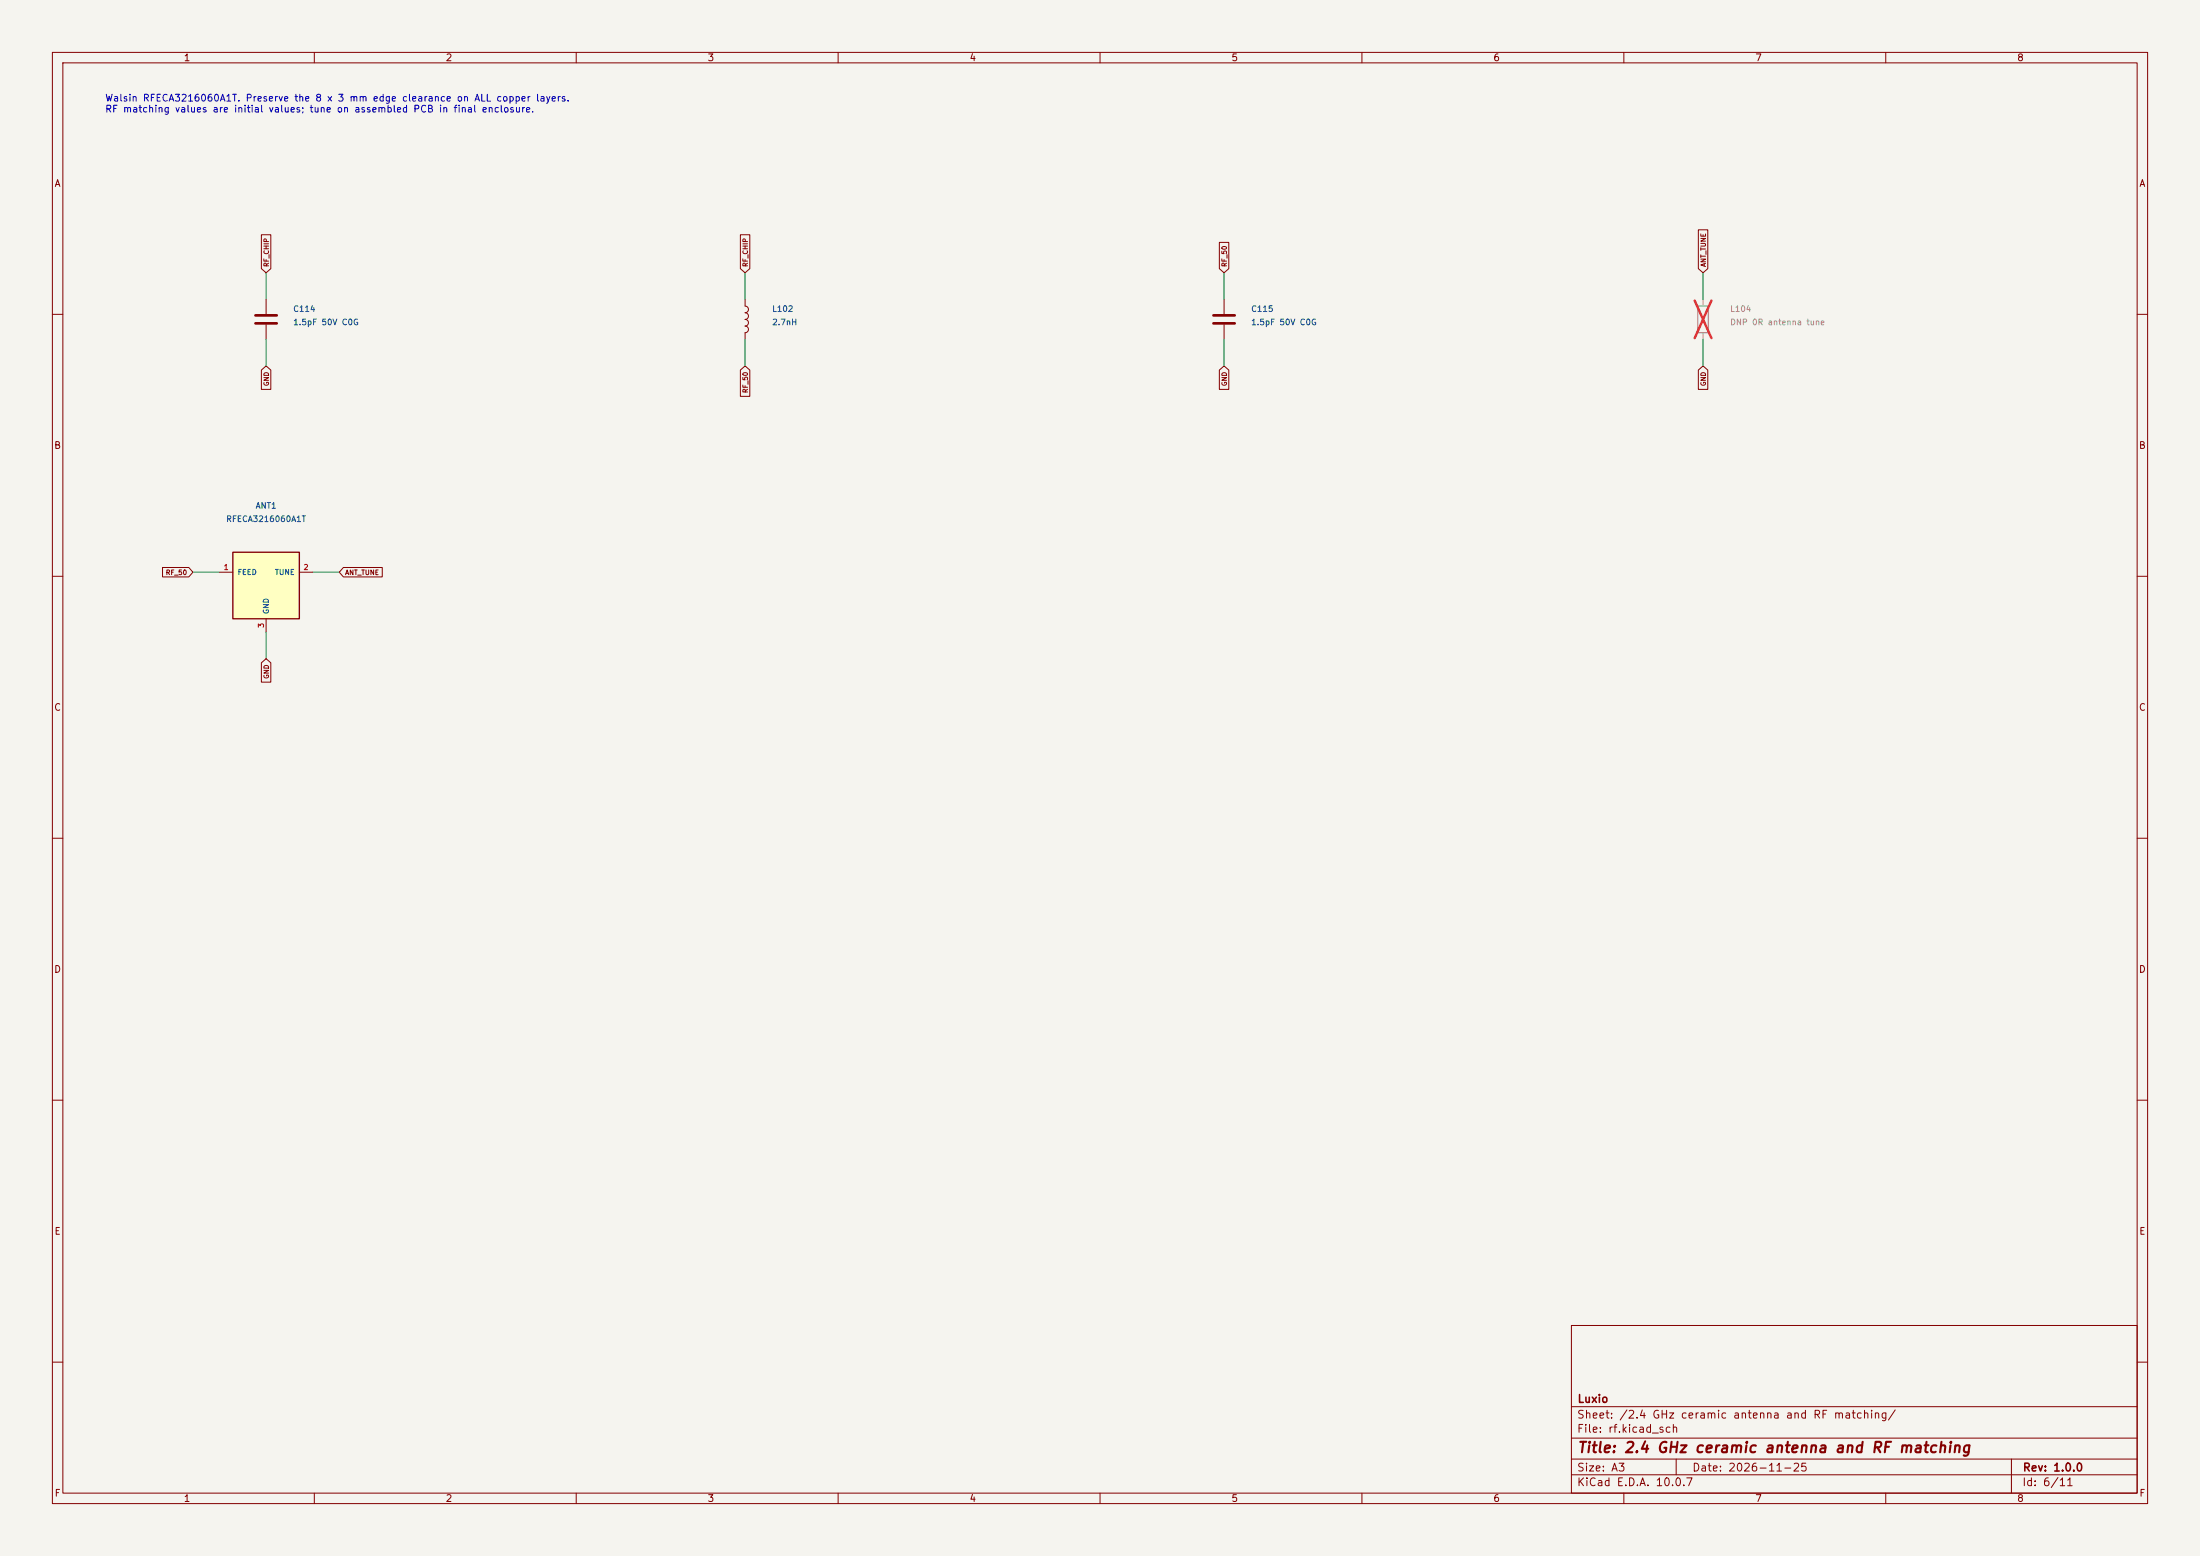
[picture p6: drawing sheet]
(kicad_sch (version 20250114) (generator "eeschema") (paper "A3")
(title_block (title "2.4 GHz ceramic antenna and RF matching") (date "2026-11-25") (rev "1.0.0") (company "Luxio"))
(lib_symbols (symbol "Device:C" (pin_numbers (hide yes)) (pin_names (offset 0.254)) (exclude_from_sim no) (in_bom yes) (on_board yes) (in_pos_files yes) (duplicate_pin_numbers_are_jumpers no) (property "Reference" "C" (at 0.635 2.54 0) (show_name no) (do_not_autoplace no) (effects (font (size 1.27 1.27)) (justify left))) (property "Value" "C" (at 0.635 -2.54 0) (show_name no) (do_not_autoplace no) (effects (font (size 1.27 1.27)) (justify left))) (property "Footprint" "" (at 0.9652 -3.81 0) (show_name no) (do_not_autoplace no) (hide yes) (effects (font (size 1.27 1.27)))) (property "Datasheet" "" (at 0 0 0) (show_name no) (do_not_autoplace no) (hide yes) (effects (font (size 1.27 1.27)))) (property "Description" "Unpolarized capacitor" (at 0 0 0) (show_name no) (do_not_autoplace no) (hide yes) (effects (font (size 1.27 1.27)))) (property "ki_keywords" "cap capacitor" (at 0 0 0) (show_name no) (do_not_autoplace no) (hide yes) (effects (font (size 1.27 1.27)))) (property "ki_fp_filters" "C_*" (at 0 0 0) (show_name no) (do_not_autoplace no) (hide yes) (effects (font (size 1.27 1.27)))) (symbol "C_0_1" (polyline (pts (xy -2.032 0.762) (xy 2.032 0.762)) (stroke (width 0.508) (type default)) (fill (type none))) (polyline (pts (xy -2.032 -0.762) (xy 2.032 -0.762)) (stroke (width 0.508) (type default)) (fill (type none)))) (symbol "C_1_1" (pin passive line (at 0 3.81 270) (length 2.794) (name "" (effects (font (size 1.27 1.27)))) (number "1" (effects (font (size 1.27 1.27))))) (pin passive line (at 0 -3.81 90) (length 2.794) (name "" (effects (font (size 1.27 1.27)))) (number "2" (effects (font (size 1.27 1.27)))))) (embedded_fonts no))
(symbol "Device:L" (pin_numbers (hide yes)) (pin_names (offset 1.016) (hide yes)) (exclude_from_sim no) (in_bom yes) (on_board yes) (in_pos_files yes) (duplicate_pin_numbers_are_jumpers no) (property "Reference" "L" (at -1.27 0 90) (show_name no) (do_not_autoplace no) (effects (font (size 1.27 1.27)))) (property "Value" "L" (at 1.905 0 90) (show_name no) (do_not_autoplace no) (effects (font (size 1.27 1.27)))) (property "Footprint" "" (at 0 0 0) (show_name no) (do_not_autoplace no) (hide yes) (effects (font (size 1.27 1.27)))) (property "Datasheet" "" (at 0 0 0) (show_name no) (do_not_autoplace no) (hide yes) (effects (font (size 1.27 1.27)))) (property "Description" "Inductor" (at 0 0 0) (show_name no) (do_not_autoplace no) (hide yes) (effects (font (size 1.27 1.27)))) (property "ki_keywords" "inductor choke coil reactor magnetic" (at 0 0 0) (show_name no) (do_not_autoplace no) (hide yes) (effects (font (size 1.27 1.27)))) (property "ki_fp_filters" "Choke_* *Coil* Inductor_* L_*" (at 0 0 0) (show_name no) (do_not_autoplace no) (hide yes) (effects (font (size 1.27 1.27)))) (symbol "L_0_1" (arc (start 0 2.54) (mid 0.6323 1.905) (end 0 1.27) (stroke (width 0) (type default)) (fill (type none))) (arc (start 0 1.27) (mid 0.6323 0.635) (end 0 0) (stroke (width 0) (type default)) (fill (type none))) (arc (start 0 0) (mid 0.6323 -0.635) (end 0 -1.27) (stroke (width 0) (type default)) (fill (type none))) (arc (start 0 -1.27) (mid 0.6323 -1.905) (end 0 -2.54) (stroke (width 0) (type default)) (fill (type none)))) (symbol "L_1_1" (pin passive line (at 0 3.81 270) (length 1.27) (name "1" (effects (font (size 1.27 1.27)))) (number "1" (effects (font (size 1.27 1.27))))) (pin passive line (at 0 -3.81 90) (length 1.27) (name "2" (effects (font (size 1.27 1.27)))) (number "2" (effects (font (size 1.27 1.27)))))) (embedded_fonts no))
(symbol "Device:R" (pin_numbers (hide yes)) (pin_names (offset 0)) (exclude_from_sim no) (in_bom yes) (on_board yes) (in_pos_files yes) (duplicate_pin_numbers_are_jumpers no) (property "Reference" "R" (at 2.032 0 90) (show_name no) (do_not_autoplace no) (effects (font (size 1.27 1.27)))) (property "Value" "R" (at 0 0 90) (show_name no) (do_not_autoplace no) (effects (font (size 1.27 1.27)))) (property "Footprint" "" (at -1.778 0 90) (show_name no) (do_not_autoplace no) (hide yes) (effects (font (size 1.27 1.27)))) (property "Datasheet" "" (at 0 0 0) (show_name no) (do_not_autoplace no) (hide yes) (effects (font (size 1.27 1.27)))) (property "Description" "Resistor" (at 0 0 0) (show_name no) (do_not_autoplace no) (hide yes) (effects (font (size 1.27 1.27)))) (property "ki_keywords" "R res resistor" (at 0 0 0) (show_name no) (do_not_autoplace no) (hide yes) (effects (font (size 1.27 1.27)))) (property "ki_fp_filters" "R_* R_0402_1005Metric R_0603_1608Metric R_0805_2012Metric Walsin_RFECA_Tuner_0402" (at 0 0 0) (show_name no) (do_not_autoplace no) (hide yes) (effects (font (size 1.27 1.27)))) (symbol "R_0_1" (rectangle (start -1.016 -2.54) (end 1.016 2.54) (stroke (width 0.254) (type default)) (fill (type none)))) (symbol "R_1_1" (pin passive line (at 0 3.81 270) (length 1.27) (name "" (effects (font (size 1.27 1.27)))) (number "1" (effects (font (size 1.27 1.27))))) (pin passive line (at 0 -3.81 90) (length 1.27) (name "" (effects (font (size 1.27 1.27)))) (number "2" (effects (font (size 1.27 1.27)))))) (embedded_fonts no))
(symbol "LX0002:RFECA3216060A1T" (pin_names (offset 0.8)) (in_bom yes) (on_board yes) (property "Reference" "U" (at 0 8 0) (effects (font (size 1.27 1.27)))) (property "Value" "RFECA3216060A1T" (at 0 10 0) (effects (font (size 1.27 1.27)))) (symbol "RFECA3216060A1T_0_1" (rectangle (start -6.35 6.35) (end 6.35 -6.35) (stroke (width 0.254) (type default)) (fill (type background)))) (symbol "RFECA3216060A1T_1_1" (pin passive line (at -8.89 2.54 0) (length 2.54) (name "FEED" (effects (font (size 1.0 1.0)))) (number "1" (effects (font (size 1.0 1.0))))) (pin passive line (at 8.89 2.54 180) (length 2.54) (name "TUNE" (effects (font (size 1.0 1.0)))) (number "2" (effects (font (size 1.0 1.0))))) (pin passive line (at 0 -8.89 90) (length 2.54) (name "GND" (effects (font (size 1.0 1.0)))) (number "3" (effects (font (size 1.0 1.0)))))))
(symbol "power:PWR_FLAG" (power global) (pin_numbers (hide yes)) (pin_names (offset 0) (hide yes)) (exclude_from_sim no) (in_bom yes) (on_board yes) (in_pos_files yes) (duplicate_pin_numbers_are_jumpers no) (property "Reference" "#FLG" (at 0 1.905 0) (show_name no) (do_not_autoplace no) (hide yes) (effects (font (size 1.27 1.27)))) (property "Value" "PWR_FLAG" (at 0 3.81 0) (show_name no) (do_not_autoplace no) (effects (font (size 1.27 1.27)))) (property "Footprint" "" (at 0 0 0) (show_name no) (do_not_autoplace no) (hide yes) (effects (font (size 1.27 1.27)))) (property "Datasheet" "" (at 0 0 0) (show_name no) (do_not_autoplace no) (hide yes) (effects (font (size 1.27 1.27)))) (property "Description" "Special symbol for telling ERC where power comes from" (at 0 0 0) (show_name no) (do_not_autoplace no) (hide yes) (effects (font (size 1.27 1.27)))) (property "ki_keywords" "flag power" (at 0 0 0) (show_name no) (do_not_autoplace no) (hide yes) (effects (font (size 1.27 1.27)))) (symbol "PWR_FLAG_0_0" (pin power_out line (at 0 0 90) (length 0) (name "" (effects (font (size 1.27 1.27)))) (number "1" (effects (font (size 1.27 1.27)))))) (symbol "PWR_FLAG_0_1" (polyline (pts (xy 0 0) (xy 0 1.27) (xy -1.016 1.905) (xy 0 2.54) (xy 1.016 1.905) (xy 0 1.27)) (stroke (width 0) (type default)) (fill (type none)))) (embedded_fonts no)))
(symbol (lib_id "Device:C") (at 50.8 60.96 0) (unit 1) (in_bom yes) (on_board yes) (dnp no)
(property "Reference" "C114" (at 55.879999999999995 58.96 0) (effects (font (size 1.1 1.1)) (justify left)))
(property "Value" "1.5pF 50V C0G" (at 55.879999999999995 61.5 0) (effects (font (size 1.1 1.1)) (justify left)))
(property "Footprint" "Capacitor_SMD:C_0201_0603Metric" (at 55.879999999999995 64.04 0) (effects (font (size 1.1 1.1)) (justify left) (hide yes)))
(property "LCSC" "C161414" (at 55.879999999999995 66.58 0) (effects (font (size 1.1 1.1)) (justify left) (hide yes)))
(pin "1")
(pin "2"))
(wire (pts (xy 50.8 57.15) (xy 50.8 52.07)) (stroke (width 0.1524) (type default)))
(global_label "RF_CHIP" (shape input) (at 50.8 52.07 270.0) (effects (font (size 0.9 0.9)) (justify left)))
(wire (pts (xy 50.8 64.77) (xy 50.8 69.85)) (stroke (width 0.1524) (type default)))
(global_label "GND" (shape input) (at 50.8 69.85 90.0) (effects (font (size 0.9 0.9)) (justify right)))
(symbol (lib_id "Device:L") (at 142.24 60.96 0) (unit 1) (in_bom yes) (on_board yes) (dnp no)
(property "Reference" "L102" (at 147.32000000000002 58.96 0) (effects (font (size 1.1 1.1)) (justify left)))
(property "Value" "2.7nH" (at 147.32000000000002 61.5 0) (effects (font (size 1.1 1.1)) (justify left)))
(property "Footprint" "Inductor_SMD:L_0201_0603Metric" (at 147.32000000000002 64.04 0) (effects (font (size 1.1 1.1)) (justify left) (hide yes)))
(property "LCSC" "C7216765" (at 147.32000000000002 66.58 0) (effects (font (size 1.1 1.1)) (justify left) (hide yes)))
(property "Datasheet" "https://pim.murata.com/asset/pim4/inductor/JELF243C-0021_PDF_INDUCTOR" (at 147.32000000000002 69.12 0) (effects (font (size 1.1 1.1)) (justify left) (hide yes)))
(pin "1")
(pin "2"))
(wire (pts (xy 142.24 57.15) (xy 142.24 52.07)) (stroke (width 0.1524) (type default)))
(global_label "RF_CHIP" (shape input) (at 142.24 52.07 270.0) (effects (font (size 0.9 0.9)) (justify left)))
(wire (pts (xy 142.24 64.77) (xy 142.24 69.85)) (stroke (width 0.1524) (type default)))
(global_label "RF_50" (shape input) (at 142.24 69.85 90.0) (effects (font (size 0.9 0.9)) (justify right)))
(symbol (lib_id "Device:C") (at 233.68 60.96 0) (unit 1) (in_bom yes) (on_board yes) (dnp no)
(property "Reference" "C115" (at 238.76000000000002 58.96 0) (effects (font (size 1.1 1.1)) (justify left)))
(property "Value" "1.5pF 50V C0G" (at 238.76000000000002 61.5 0) (effects (font (size 1.1 1.1)) (justify left)))
(property "Footprint" "Capacitor_SMD:C_0201_0603Metric" (at 238.76000000000002 64.04 0) (effects (font (size 1.1 1.1)) (justify left) (hide yes)))
(property "LCSC" "C161414" (at 238.76000000000002 66.58 0) (effects (font (size 1.1 1.1)) (justify left) (hide yes)))
(pin "1")
(pin "2"))
(wire (pts (xy 233.68 57.15) (xy 233.68 52.07)) (stroke (width 0.1524) (type default)))
(global_label "RF_50" (shape input) (at 233.68 52.07 270.0) (effects (font (size 0.9 0.9)) (justify left)))
(wire (pts (xy 233.68 64.77) (xy 233.68 69.85)) (stroke (width 0.1524) (type default)))
(global_label "GND" (shape input) (at 233.68 69.85 90.0) (effects (font (size 0.9 0.9)) (justify right)))
(symbol (lib_id "Device:R") (at 325.12 60.96 0) (unit 1) (in_bom yes) (on_board yes) (dnp yes)
(property "Reference" "L104" (at 330.2 58.96 0) (effects (font (size 1.1 1.1)) (justify left)))
(property "Value" "DNP 0R antenna tune" (at 330.2 61.5 0) (effects (font (size 1.1 1.1)) (justify left)))
(property "Footprint" "Core:Walsin_RFECA_Tuner_0402" (at 330.2 64.04 0) (effects (font (size 1.1 1.1)) (justify left) (hide yes)))
(property "LCSC" "C17168" (at 330.2 66.58 0) (effects (font (size 1.1 1.1)) (justify left) (hide yes)))
(pin "1")
(pin "2"))
(wire (pts (xy 325.12 57.15) (xy 325.12 52.07)) (stroke (width 0.1524) (type default)))
(global_label "ANT_TUNE" (shape input) (at 325.12 52.07 270.0) (effects (font (size 0.9 0.9)) (justify left)))
(wire (pts (xy 325.12 64.77) (xy 325.12 69.85)) (stroke (width 0.1524) (type default)))
(global_label "GND" (shape input) (at 325.12 69.85 90.0) (effects (font (size 0.9 0.9)) (justify right)))
(symbol (lib_id "LX0002:RFECA3216060A1T") (at 50.8 111.75999999999999 0) (unit 1) (in_bom yes) (on_board yes) (dnp no)
(property "Reference" "ANT1" (at 50.8 96.52 0) (effects (font (size 1.1 1.1))))
(property "Value" "RFECA3216060A1T" (at 50.8 99.06 0) (effects (font (size 1.1 1.1))))
(property "Footprint" "Core:Walsin_RFECA3216060A1T_Type1" (at 50.8 101.6 0) (effects (font (size 1.1 1.1)) (hide yes)))
(property "LCSC" "C127620" (at 50.8 104.14 0) (effects (font (size 1.1 1.1)) (hide yes)))
(pin "1")
(pin "2")
(pin "3"))
(wire (pts (xy 41.91 109.21999999999998) (xy 36.83 109.22)) (stroke (width 0.1524) (type default)))
(global_label "RF_50" (shape input) (at 36.83 109.22 0.0) (effects (font (size 0.9 0.9)) (justify right)))
(wire (pts (xy 59.69 109.21999999999998) (xy 64.77 109.22)) (stroke (width 0.1524) (type default)))
(global_label "ANT_TUNE" (shape input) (at 64.77 109.22 180.0) (effects (font (size 0.9 0.9)) (justify left)))
(wire (pts (xy 50.8 120.64999999999999) (xy 50.8 125.73)) (stroke (width 0.1524) (type default)))
(global_label "GND" (shape input) (at 50.8 125.73 90.0) (effects (font (size 0.9 0.9)) (justify right)))
(text "Walsin RFECA3216060A1T. Preserve the 8 x 3 mm edge clearance on ALL copper layers.\nRF matching values are initial values; tune on assembled PCB in final enclosure." (at 20 20 0) (effects (font (size 1.3 1.3)) (justify left)))
(embedded_fonts no))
